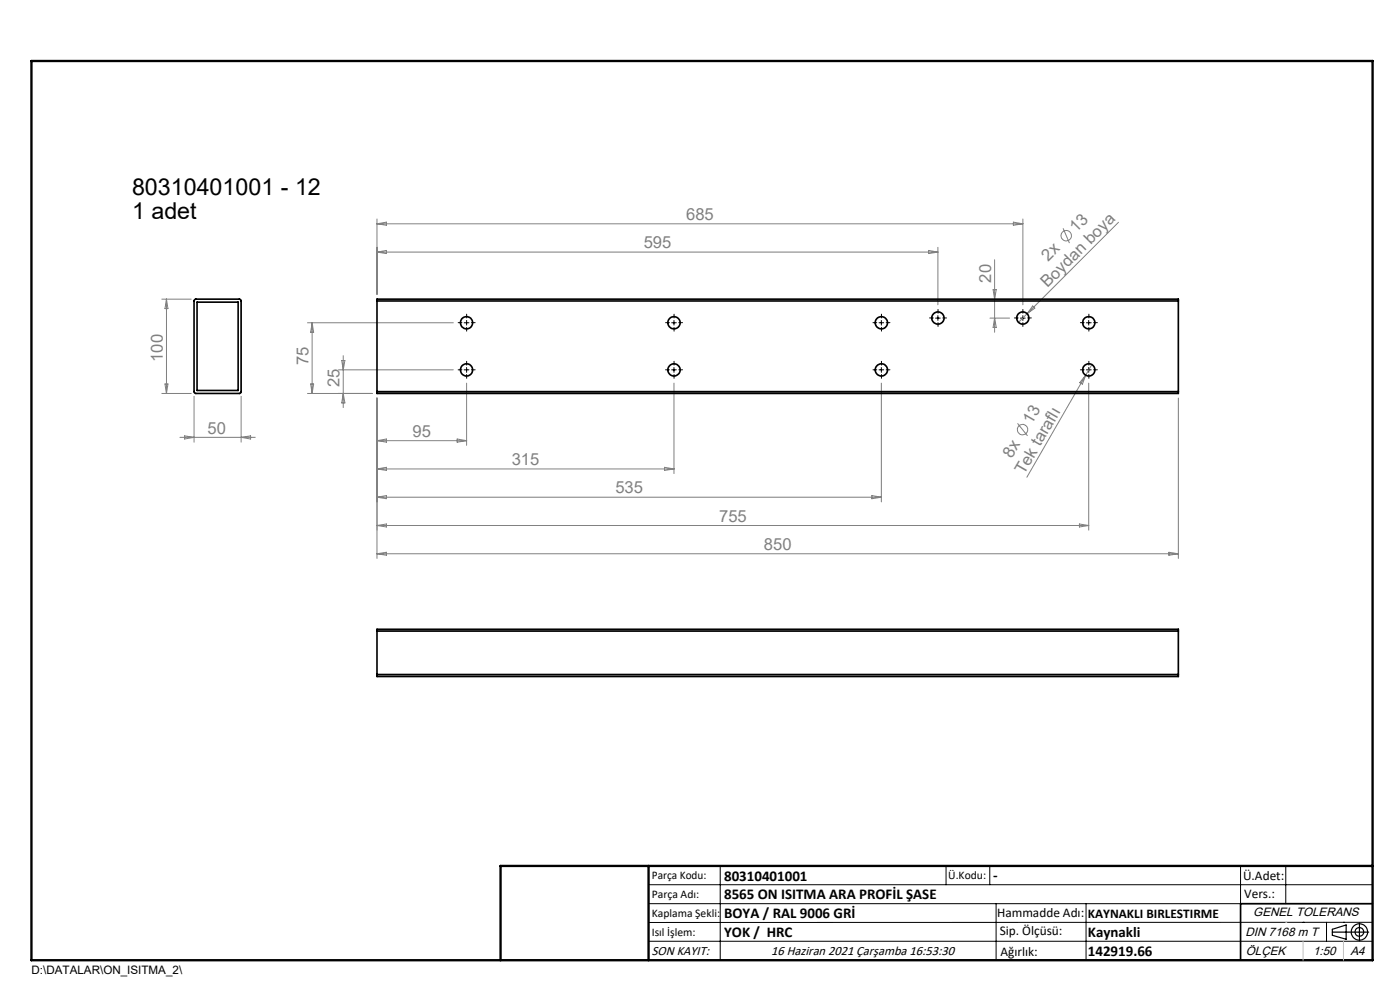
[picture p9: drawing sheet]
<svg xmlns="http://www.w3.org/2000/svg" width="297mm" height="210mm" viewBox="0 0 297 210" stroke-linecap="round" stroke-linejoin="round" font-family="sans-serif">
<g fill="none" stroke="#808080" stroke-width=".21">
<path d="M80 46.5v16M80 47.5l2-.4v.7zM80 53.5l2-.4v.7zM80 53.5h119M80 47.5h137M197 53.1l2 .4-2 .3zM199 52.4v12.3M211 55.1v15.4M215 47.1l2 .4-2 .3zM217 46.5v18.2M225.5 48.4l1.4 3.2M237.3 47.2l-21.3 21.2"/>
<path d="M34.3 63.5h6.3M35.3 63.5v20M35.3 63.5l.3 2h-.6zM65.2 68.5h31M66.2 68.5v15M66.2 68.5l.3 2h-.6zM71.8 78.4h24.4M72.5 76.5h.7l-.4 1.9zM72.8 75.5v11M210 67.5h4.2M210.7 61.4h.6l-.3 2.1zM211 67.5l.3 2h-.6z"/>
<path d="M219.1 64.9l.4 .5-1.6 1.1zM230.3 79.6l-12.5 21.6M230.3 79.6l-.7 1.9-.5-.3zM231.6 77.3l-1.3 2.3M34.3 83.5h6.3M35 81.4h.6l-.3 2.1zM38.2 92.8h16M39.2 92.5l2 .3-2 .3zM41.2 84.1v9.7M51.2 84.1v9.7M51.2 92.8l2-.3v.6zM65.2 83.5h13.8"/>
<path d="M65.9 81.4h.6l-.3 2.1zM72.8 83.5l.4 2h-.7zM80 84.4v34.1M80 93.5h19M80 93.5l2-.4v.7zM80 99.5l2-.4v.7zM80 99.5h63M97 93.1l2 .4-2 .3zM99 81.3v13.2M141 99.1l2 .4-2 .3zM143 81.3v19.2M187 81.3v25.2"/>
<path d="M215.9 89.8l2.1 2.7M231 81.3v31.2M250 84.4v34.1M80 105.5l2-.4v.7zM80 111.5l2-.3v.6zM80 117.5l2-.4v.7zM80 105.5h107M80 111.5h151M80 117.5h170M185 105.1l2 .4-2 .3zM229 111.2l2 .3-2 .3zM248 117.1l2 .4-2 .3z"/>
<circle cx="226.2" cy="50" r="1.1"/>
<circle cx="216.9" cy="91.1" r="1.11"/>
</g>
<g fill="none" stroke="#000" stroke-width=".25">
<path d="M282.6 197.7h7.8M282.6 197.1l3-.9v3l-3-.8zM288.4 195.8v3.8M106.2 203.7h185"/>
<circle cx="288.4" cy="197.7" r="1.74"/>
<circle cx="288.4" cy="197.7" r=".93"/>
</g>
<g fill="none" stroke="#000" stroke-width=".21" stroke-dasharray="15.2 1.3 1.3 1.3">
<path d="M98 68.4h-.8M98 78.4h-.8M99 69.4v.8M99 67.4v-.8M99 79.4v.8M99 77.4v-.8M100 68.4h.8M100 78.4h.8M142 68.4h-.8M142 78.4h-.8M143 69.4v.8M143 67.4v-.8"/>
<path d="M143 79.4v.8M143 77.4v-.8M144 68.4h.8M144 78.4h.8M186 68.4h-.8M186 78.4h-.8M187 69.4v.8M187 67.4v-.8M187 79.4v.8M187 77.4v-.8M188 68.4h.8M188 78.4h.8"/>
<path d="M198 67.4h-.8M199 68.4v.8M199 66.4v-.8M200 67.4h.8M216 67.4h-.8M217 68.4v.8M217 66.4v-.8M218 67.4h.8M230 68.4h-.8M230 78.4h-.8M231 69.4v.8M231 67.4v-.8"/>
<path d="M231 79.4v.8M231 77.4v-.8M232 68.4h.8M232 78.4h.8"/>
</g>
<g fill="none" stroke="#000" stroke-width=".21">
<path d="M98.5 68.5h1M98.5 78.4h1M99 68v1M99 78v1M142.5 68.5h1M142.5 78.4h1M143 68v1M143 78v1M186.5 68.5h1M186.5 78.4h1M187 68v1M187 78v1"/>
<path d="M198.5 67.5h1M199 66.9v1.1M216.5 67.5h1M217 66.9v1.1M230.5 68.5h1M230.5 78.4h1M231 68v1M231 78v1M137.6 187.7h153.6M137.6 191.7h153.6M137.6 199.7h153.6M152.8 183.7v20"/>
<path d="M200.7 183.7v4M210 183.7v4M211.3 191.7v12M230.4 191.7v12M263.2 183.7v20M272.8 183.7v8M276.4 195.6h.1M281.4 195.6v4.1M285 195.6h.1M291.2 195.6l-153.6 .1"/>
</g>
<g fill="none" stroke="#000" stroke-width=".35">
<path d="M41.3 63.6l9.5-.1 .4 .3v19.3l-.4 .4h-9.3l-.3-.4zM41.8 64.1h8.7v18.7h-8.7zM80 63.8v-.3h170v.3M80 63.8h170M80 63.8v19.3M250 63.8v19.3M80 83.1v.4h170v-.4M80 83.1h170M80 133.9v-.4h170v.4M80 133.9v9.2M80 133.9h170M250 133.9v9.2"/>
<path d="M80 143.1v.4h170v-.4M80 143.1h170M291.2 191.7h-28v12"/>
<circle cx="99" cy="78.4" r="1.3"/>
<circle cx="99" cy="68.5" r="1.3"/>
<circle cx="143" cy="78.4" r="1.3"/>
<circle cx="143" cy="68.5" r="1.3"/>
<circle cx="187" cy="78.4" r="1.31"/>
<circle cx="187" cy="68.5" r="1.31"/>
<circle cx="199" cy="67.5" r="1.3"/>
<circle cx="217" cy="67.5" r="1.29"/>
<circle cx="231" cy="78.4" r="1.3"/>
<circle cx="231" cy="68.5" r="1.3"/>
</g>
<path d="M6.7 12.9h284.5v190.8h-284.5zM137.6 183.7v20M291.2 183.7h-185v20" fill="none" stroke="#000" stroke-width=".5"/>
<path d="M276.4 199.7v4M285 199.7v4" fill="none" stroke="#c0c0c0" stroke-width=".21"/>
<path d="M272.8 195.6h.1" fill="none" stroke="#c0c0c0" stroke-width=".25"/>
<g font-size="4.9">
<text x="28" y="41.4">80310401001 - 12</text>
<text x="28" y="46.4">1 adet</text>
</g>
<g font-size="3.5" fill="#808080">
<text x="145.6" y="46.7">685</text>
<text x="136.6" y="52.7">595</text>
<text x="228.3" y="49.5" transform="rotate(-45 228.3 49.5)">13</text>
<text x="210.2" y="60" transform="rotate(-90 210.2 60)">20</text>
<text x="222.4" y="55.5" transform="rotate(-45 222.4 55.5)">2x</text>
<text x="222.2" y="61.2" transform="rotate(-45 222.2 61.2)">Boydan boya</text>
<text x="34.5" y="76.7" transform="rotate(-90 34.5 76.7)">100</text>
<text x="65.5" y="77.4" transform="rotate(-90 65.5 77.4)">75</text>
<text x="72.1" y="82.2" transform="rotate(-90 72.1 82.2)">25</text>
<text x="44" y="92">50</text>
<text x="87.5" y="92.7">95</text>
<text x="218.9" y="90.1" transform="rotate(-60 218.9 90.1)">13</text>
<text x="108.6" y="98.7">315</text>
<text x="214.7" y="97.4" transform="rotate(-60 214.7 97.4)">8x</text>
<text x="217.2" y="100.8" transform="rotate(-60 217.2 100.8)">Tek taraflı</text>
<text x="130.6" y="104.7">535</text>
<text x="152.6" y="110.7">755</text>
<text x="162.1" y="116.7">850</text>
</g>
<g font-size="3.2">
<text x="153.6" y="186.8">80310401001</text>
<text x="153.6" y="190.8">8565 ON ISITMA ARA PROFİL ŞASE</text>
<text x="210.7" y="186.6">-</text>
<text x="153.6" y="194.8">BOYA / RAL 9006 GRİ</text>
<text x="153.6" y="198.8">YOK / HRC</text>
<text x="230.8" y="198.7">Kaynakli</text>
<text x="230.8" y="202.8">142919.66</text>
</g>
<g font-size="2.8">
<text x="263.7" y="186.7">Ü.Adet:</text>
<text x="263.9" y="190.5">Vers.:</text>
<text x="211.5" y="194.5">Hammadde Adı:</text>
<text x="230.8" y="194.7">KAYNAKLI BIRLESTIRME</text>
<text x="138.3" y="202.6">SON KAYIT:</text>
<text x="163.6" y="202.6">16 Haziran 2021 Çarşamba 16:53:30</text>
<text x="212.1" y="198.4">Sip. Ölçüsü:</text>
<text x="212.2" y="202.7">Ağırlık:</text>
</g>
<g font-size="2.6">
<text x="265.9" y="194.4">GENEL TOLERANS</text>
<text x="264.2" y="198.5">DIN 7168 m T</text>
<text x="264.3" y="202.6">ÖLÇEK</text>
<text x="278.5" y="202.6">1:50</text>
<text x="286.5" y="202.6">A4</text>
</g>
<g font-size="2.5">
<text x="138.3" y="186.4">Parça Kodu:</text>
<text x="138.3" y="190.5">Parça Adı:</text>
<text x="201.2" y="186.5">Ü.Kodu:</text>
<text x="138.3" y="194.5">Kaplama Şekli:</text>
<text x="138.3" y="198.6">Isıl İşlem:</text>
<text x="6.7" y="206.7">D:\DATALAR\ON_ISITMA_2\</text>
</g>
</svg>
